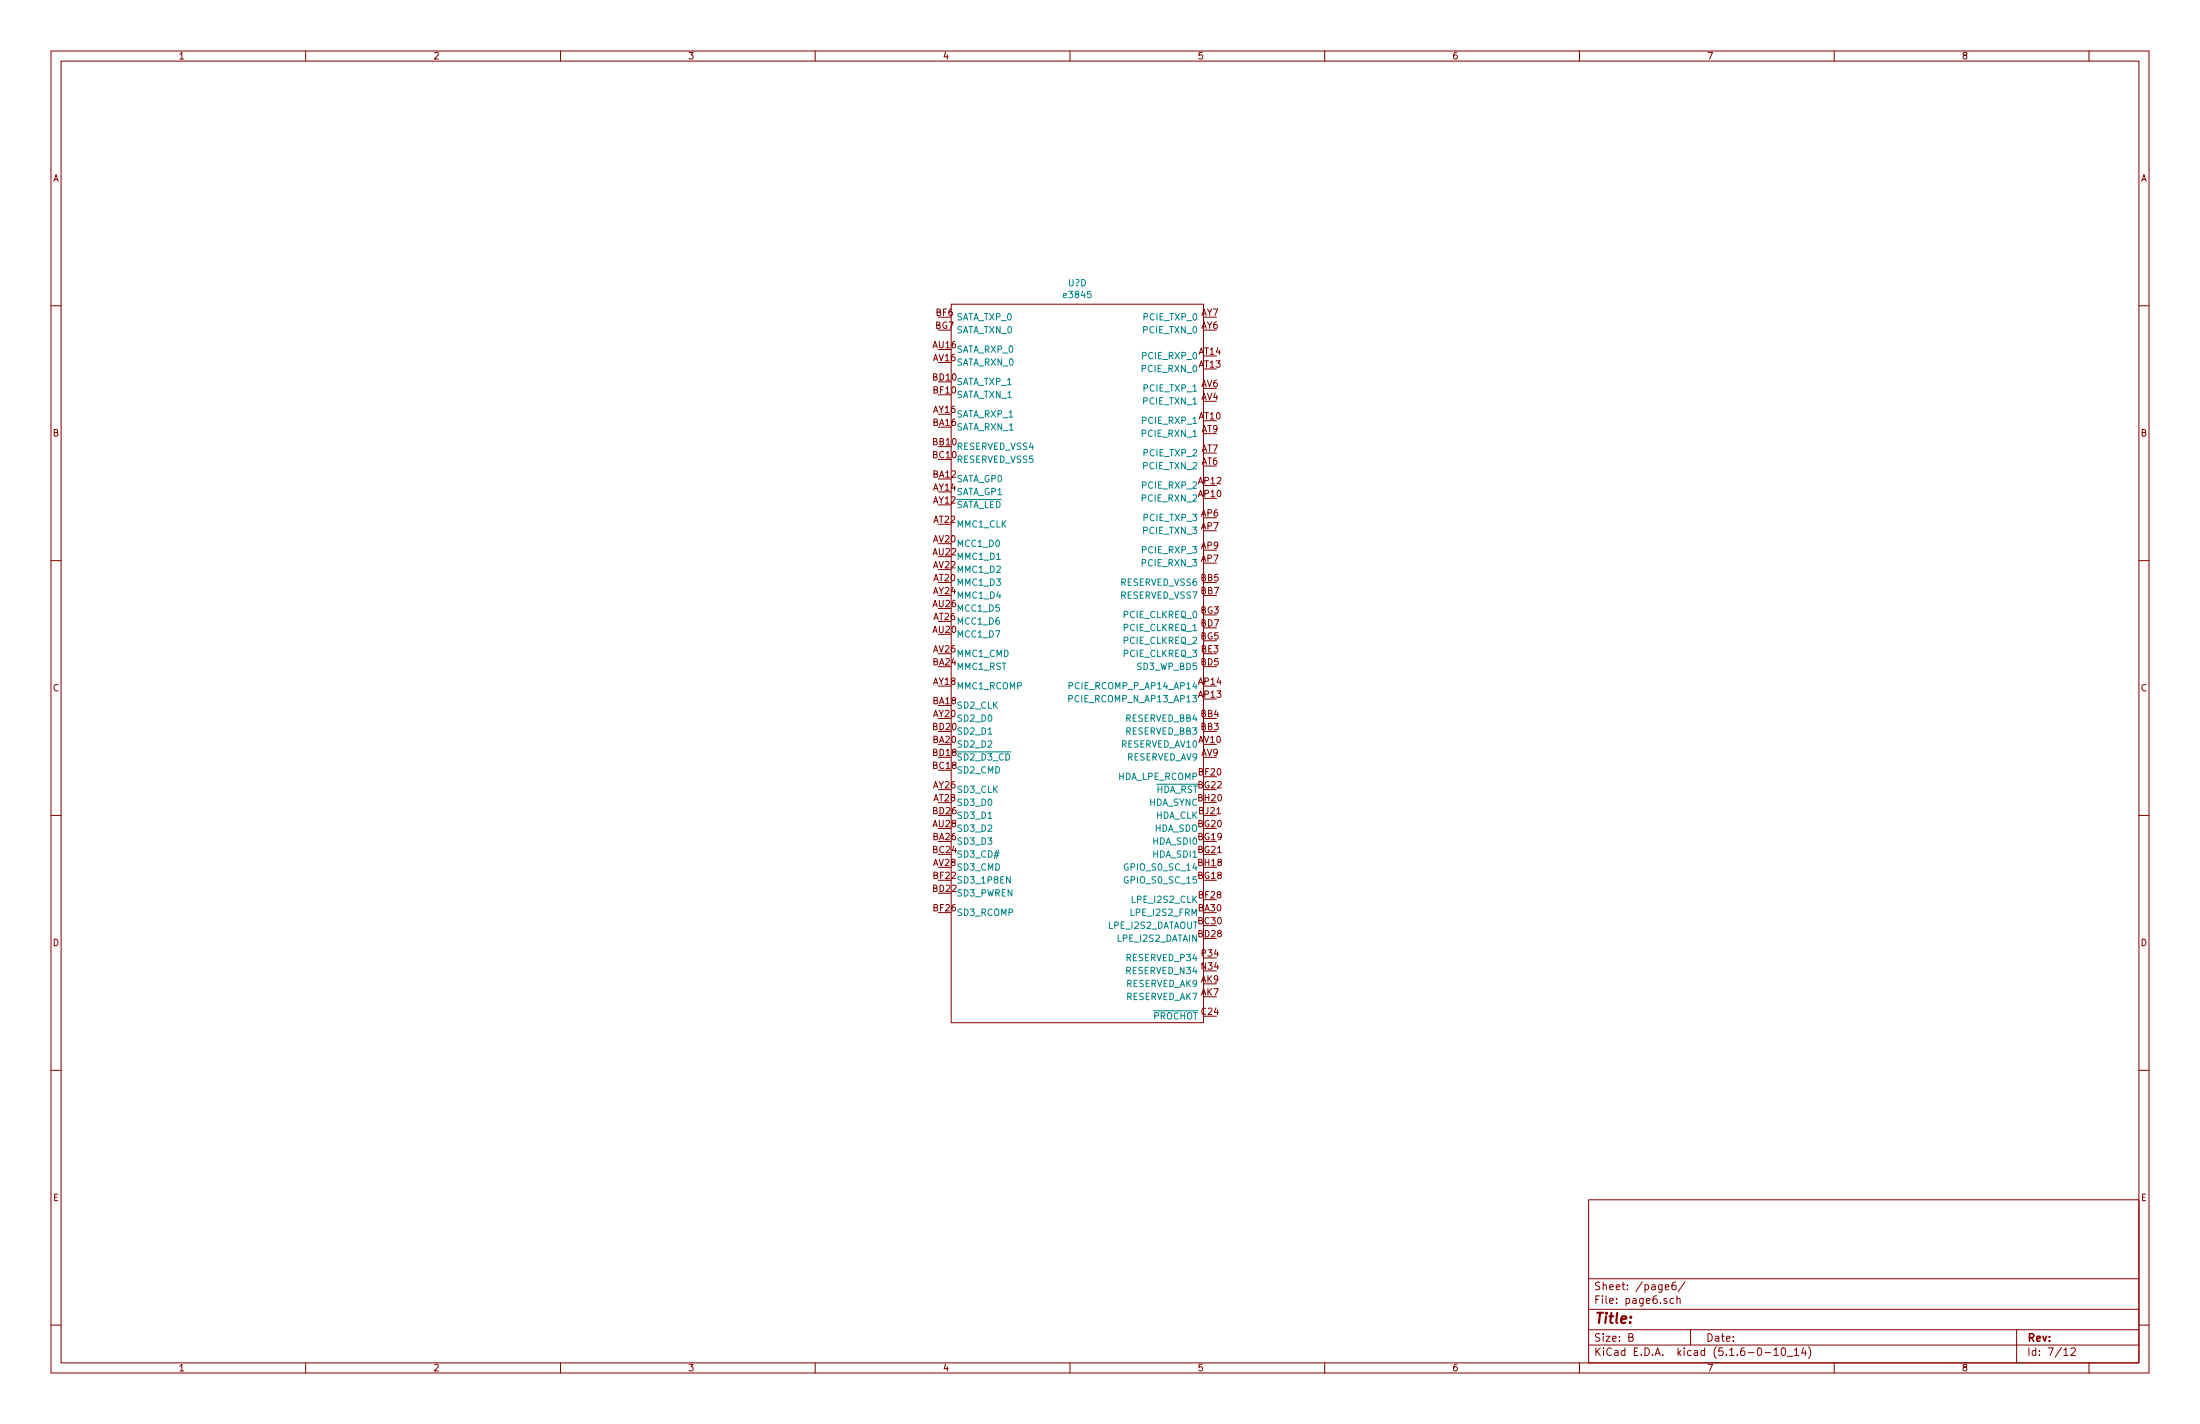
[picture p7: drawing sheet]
<svg xmlns="http://www.w3.org/2000/svg" width="432mm" height="279mm" viewBox="0 0 432 279" stroke-linecap="round" stroke-linejoin="round" font-family="sans-serif">
<g fill="none" stroke="#840000" stroke-width=".2">
<path d="M10 10h411.8v259.4h-411.8zM12 12h407.8v255.4h-407.8zM60 10v2M110 10v2M160 10v2M210 10v2M260 10v2M310 10v2M360 10v2M410 10v2M10 60h2M186.7 59.7h49.5v141h-49.5z"/>
<path d="M419.8 60h2M10 110h2M419.8 110h2M10 160h2M419.8 160h2M10 210h2M419.8 210h2M311.8 235.4h108v32h-108zM10 260h2M311.8 256.9h108M311.8 250.9h108M326.8 252.6l.8-.2-.1-.3h-.4l-.3 .2 .1 .7h.6"/>
<path d="M328.5 254.8h-.4l-.3 .2 .1 .7h.6M328.9 251.6h-.5a1.16 1.16 0 0 0-.1 1.4l.4 .1 .2-.2 .1-.5-.3-.3-.4 .1-.2 .2M329.1 254.9l.3-.1h.3l.1 1M329.1 254.3v1.5M330.7 251.5l-1.3 1.9M419.8 260h2M60 267.4v2M110 267.4v2M160 267.4v2M210 267.4v2M260 267.4v2M310 267.4v2"/>
<path d="M311.8 263.9h108M311.8 260.9h108M319.7 262.4l.7-.1 .1-.2-.1-.4h-.7v1.5h.6l.2-.2 .1-.3-.4-.3M331.8 260.9v3M346.4 265.4h1.1M348.2 264.9l.4-.4v1.5M348.2 266h.8M349.8 264.6l.2-.1a.85 .85 0 0 1 .1 1.5 .79 .79 0 0 1-.3-1.4zM350.7 266.1h1.2M352.2 264.9l.4-.4v1.5M352.2 266h.8M354 264.4l-.4 1.1h.9"/>
<path d="M354.3 265v1M355 264.3a1.71 1.71 0 0 1 0 2.2M360 267.4v2M395.8 260.9v6.5M405.1 264.9l.4-.4v1.5M405.1 266h.8M406.5 264.6l.6-.1 .2 .4-.9 1.1h.9M410 267.4v2"/>
</g>
<path d="M209.8 137.1h.6v-.5l-.6-.2v1.3M209.8 134.6l.6-.1 .2-.2-.1-.3-.7-.1v1.3M193.9 144.1h.8M193.9 160.6h.8M198.3 172v1.3l-.7-1.3v1.3M221.4 172.1a.59 .59 0 0 0-.8 .6 .59 .59 0 0 0 .8 .5v-.5h-.2M221.4 169.5a.59 .59 0 0 0-.8 .6 .59 .59 0 0 0 .8 .6v-.5h-.2" fill="none" stroke="#008484" stroke-width=".2"/>
<text font-size="2.8" fill="#840000" x="312.8" y="259.7">Title:</text>
<g font-size="2.1" fill="#840000">
<text x="312.8" y="255.8">File: page6.sch</text>
<text x="312.8" y="253.1">Sheet: /page6/</text>
<text x="312.8" y="263.2">Size: B</text>
<text x="334.8" y="263.2">Date:</text>
<text x="397.8" y="263.2">Rev:</text>
<text x="312.8" y="266">KiCad E.D.A. kicad (5.1.6-0-10_14)</text>
<text x="397.8" y="266">Id: 7/12</text>
</g>
<g font-size="1.8" fill="#840000">
<text x="35" y="11.6">1</text>
<text x="85" y="11.6">2</text>
<text x="135" y="11.6">3</text>
<text x="185" y="11.6">4</text>
<text x="235" y="11.6">5</text>
<text x="285" y="11.6">6</text>
<text x="335" y="11.6">7</text>
<text x="385" y="11.6">8</text>
<text x="10.4" y="35.6">A</text>
<text x="420.2" y="35.6">A</text>
<text x="183.6" y="64.5">BG7</text>
<text x="183.7" y="62">BF6</text>
<text x="235.8" y="64.5">AY6</text>
<text x="235.8" y="62">AY7</text>
<text x="183.2" y="68.3">AU16</text>
<text x="183.2" y="70.9">AV16</text>
<text x="235.3" y="69.6">AT14</text>
<text x="183.2" y="74.7">BD10</text>
<text x="183.3" y="77.2">BF10</text>
<text x="235.3" y="72.1">AT13</text>
<text x="235.8" y="75.9">AV6</text>
<text x="183.2" y="83.6">BA16</text>
<text x="183.2" y="81">AY16</text>
<text x="235.3" y="82.3">AT10</text>
<text x="235.8" y="78.5">AV4</text>
<text x="10.4" y="85.6">B</text>
<text x="183.2" y="87.4">BB10</text>
<text x="183.2" y="89.9">BC10</text>
<text x="235.8" y="88.6">AT7</text>
<text x="235.8" y="84.8">AT9</text>
<text x="420.2" y="85.6">B</text>
<text x="183.2" y="93.7">BA12</text>
<text x="235.3" y="95">AP12</text>
<text x="235.8" y="91.2">AT6</text>
<text x="183.2" y="98.8">AY12</text>
<text x="183.2" y="96.3">AY14</text>
<text x="235.3" y="97.5">AP10</text>
<text x="235.8" y="101.3">AP6</text>
<text x="183.2" y="106.4">AV20</text>
<text x="183.3" y="102.6">AT22</text>
<text x="235.8" y="103.9">AP7</text>
<text x="235.8" y="107.7">AP9</text>
<text x="183.2" y="109">AU22</text>
<text x="183.2" y="111.5">AV22</text>
<text x="235.8" y="110.2">AP7</text>
<text x="183.2" y="119.1">AU26</text>
<text x="183.2" y="116.6">AY24</text>
<text x="183.3" y="114">AT20</text>
<text x="235.7" y="114">BB5</text>
<text x="235.7" y="116.6">BB7</text>
<text x="183.2" y="124.2">AU20</text>
<text x="183.3" y="121.7">AT26</text>
<text x="235.7" y="120.4">BG3</text>
<text x="235.7" y="125.5">BG5</text>
<text x="235.7" y="122.9">BD7</text>
<text x="183.2" y="130.6">BA24</text>
<text x="183.2" y="128">AV26</text>
<text x="235.7" y="130.6">BD5</text>
<text x="235.8" y="128">BE3</text>
<text x="10.4" y="135.6">C</text>
<text x="183.2" y="134.4">AY18</text>
<text x="235.3" y="136.9">AP13</text>
<text x="235.3" y="134.4">AP14</text>
<text x="420.2" y="135.6">C</text>
<text x="183.2" y="138.2">BA18</text>
<text x="183.2" y="143.3">BD20</text>
<text x="183.2" y="140.7">AY20</text>
<text x="235.7" y="143.3">BB3</text>
<text x="235.7" y="140.7">BB4</text>
<text x="183.2" y="145.8">BA20</text>
<text x="183.2" y="148.3">BD18</text>
<text x="235.3" y="145.8">AV10</text>
<text x="235.8" y="148.3">AV9</text>
<text x="183.2" y="150.9">BC18</text>
<text x="183.2" y="154.7">AY26</text>
<text x="235.2" y="154.7">BG22</text>
<text x="235.3" y="152.1">BF20</text>
<text x="183.2" y="159.8">BD26</text>
<text x="183.3" y="157.2">AT28</text>
<text x="235.2" y="157.2">BH20</text>
<text x="235.4" y="159.8">BJ21</text>
<text x="183.2" y="162.3">AU28</text>
<text x="183.2" y="164.8">BA26</text>
<text x="183.2" y="167.4">BC24</text>
<text x="235.2" y="164.8">BG19</text>
<text x="235.2" y="162.3">BG20</text>
<text x="235.2" y="167.4">BG21</text>
<text x="183.2" y="169.9">AV28</text>
<text x="183.3" y="172.5">BF22</text>
<text x="235.2" y="172.5">BG18</text>
<text x="235.2" y="169.9">BH18</text>
<text x="183.2" y="175">BD22</text>
<text x="183.3" y="178.8">BF26</text>
<text x="235.2" y="178.8">BA30</text>
<text x="235.3" y="176.3">BF28</text>
<text x="10.4" y="185.6">D</text>
<text x="235.2" y="181.4">BC30</text>
<text x="235.2" y="183.9">BD28</text>
<text x="420.2" y="185.6">D</text>
<text x="235.9" y="190.2">N34</text>
<text x="235.9" y="187.7">P34</text>
<text x="235.7" y="195.3">AK7</text>
<text x="235.7" y="192.8">AK9</text>
<text x="235.9" y="199.1">C24</text>
<text x="10.4" y="235.6">E</text>
<text x="420.2" y="235.6">E</text>
<text x="35" y="269">1</text>
<text x="85" y="269">2</text>
<text x="135" y="269">3</text>
<text x="185" y="269">4</text>
<text x="235" y="269">5</text>
<text x="285" y="269">6</text>
<text x="335" y="269">7</text>
<text x="385" y="269">8</text>
</g>
<g font-size="1.8" fill="#008484">
<text x="209" y="58.5">e3845</text>
<text x="209.7" y="56.2">U?D</text>
<text x="187.7" y="62.9">SATA_TXP_0</text>
<text x="187.7" y="65.4">SATA_TXN_0</text>
<text x="224.6" y="65.4">PCIE_TXN_0</text>
<text x="224.7" y="62.9">PCIE_TXP_0</text>
<text x="187.7" y="69.2">SATA_RXP_0</text>
<text x="187.7" y="71.8">SATA_RXN_0</text>
<text x="224.5" y="70.5">PCIE_RXP_0</text>
<text x="187.7" y="75.6">SATA_TXP_1</text>
<text x="224.4" y="73">PCIE_RXN_0</text>
<text x="224.7" y="76.8">PCIE_TXP_1</text>
<text x="187.7" y="81.9">SATA_RXP_1</text>
<text x="187.7" y="78.1">SATA_TXN_1</text>
<text x="224.5" y="83.2">PCIE_RXP_1</text>
<text x="224.6" y="79.4">PCIE_TXN_1</text>
<text x="187.7" y="84.5">SATA_RXN_1</text>
<text x="187.7" y="88.3">RESERVED_VSS4</text>
<text x="224.4" y="85.7">PCIE_RXN_1</text>
<text x="224.7" y="89.5">PCIE_TXP_2</text>
<text x="187.7" y="94.6">SATA_GP0</text>
<text x="187.7" y="90.8">RESERVED_VSS5</text>
<text x="224.5" y="95.9">PCIE_RXP_2</text>
<text x="224.6" y="92.1">PCIE_TXN_2</text>
<text x="187.7" y="99.7">SATA_LED</text>
<text x="187.7" y="97.2">SATA_GP1</text>
<text x="224.4" y="98.4">PCIE_RXN_2</text>
<text x="187.7" y="103.5">MMC1_CLK</text>
<text x="187.7" y="107.3">MCC1_D0</text>
<text x="224.6" y="104.8">PCIE_TXN_3</text>
<text x="224.7" y="102.2">PCIE_TXP_3</text>
<text x="187.7" y="109.9">MMC1_D1</text>
<text x="187.7" y="112.4">MMC1_D2</text>
<text x="224.4" y="111.1">PCIE_RXN_3</text>
<text x="224.5" y="108.6">PCIE_RXP_3</text>
<text x="187.7" y="114.9">MMC1_D3</text>
<text x="187.7" y="117.5">MMC1_D4</text>
<text x="220" y="114.9">RESERVED_VSS6</text>
<text x="220" y="117.5">RESERVED_VSS7</text>
<text x="187.7" y="122.6">MCC1_D6</text>
<text x="187.7" y="125.1">MCC1_D7</text>
<text x="187.7" y="120">MCC1_D5</text>
<text x="220.6" y="123.8">PCIE_CLKREQ_1</text>
<text x="220.6" y="121.3">PCIE_CLKREQ_0</text>
<text x="187.7" y="128.9">MMC1_CMD</text>
<text x="187.7" y="131.4">MMC1_RST</text>
<text x="220.6" y="128.9">PCIE_CLKREQ_3</text>
<text x="220.6" y="126.4">PCIE_CLKREQ_2</text>
<text x="223.4" y="131.4">SD3_WP_BD5</text>
<text x="187.7" y="135.3">MMC1_RCOMP</text>
<text x="210.4" y="137.8">PCIE_RCOMP_N_AP13_AP13</text>
<text x="210.5" y="135.3">PCIE_RCOMP_P_AP14_AP14</text>
<text x="187.7" y="141.6">SD2_D0</text>
<text x="187.7" y="139.1">SD2_CLK</text>
<text x="221" y="141.6">RESERVED_BB4</text>
<text x="187.7" y="146.7">SD2_D2</text>
<text x="187.7" y="149.2">SD2_D3_CD</text>
<text x="187.7" y="144.1">SD2_D1</text>
<text x="220.1" y="146.7">RESERVED_AV10</text>
<text x="221" y="144.1">RESERVED_BB3</text>
<text x="221.1" y="149.2">RESERVED_AV9</text>
<text x="187.7" y="155.6">SD3_CLK</text>
<text x="187.7" y="151.8">SD2_CMD</text>
<text x="219.4" y="153">HDA_LPE_RCOMP</text>
<text x="226.8" y="155.6">HDA_RST</text>
<text x="187.7" y="158.1">SD3_D0</text>
<text x="187.7" y="160.7">SD3_D1</text>
<text x="225.5" y="158.1">HDA_SYNC</text>
<text x="226.7" y="160.7">HDA_CLK</text>
<text x="187.7" y="163.2">SD3_D2</text>
<text x="187.7" y="165.7">SD3_D3</text>
<text x="226.5" y="165.7">HDA_SDI0</text>
<text x="226.6" y="163.2">HDA_SDO</text>
<text x="187.7" y="170.8">SD3_CMD</text>
<text x="187.7" y="168.3">SD3_CD#</text>
<text x="187.7" y="173.4">SD3_1P8EN</text>
<text x="221.2" y="173.4">GPIO_S0_SC_15</text>
<text x="221.2" y="170.8">GPIO_S0_SC_14</text>
<text x="226.5" y="168.3">HDA_SDI1</text>
<text x="187.7" y="175.9">SD3_PWREN</text>
<text x="187.7" y="179.7">SD3_RCOMP</text>
<text x="222.3" y="179.7">LPE_I2S2_FRM</text>
<text x="222.5" y="177.2">LPE_I2S2_CLK</text>
<text x="217.5" y="182.2">LPE_I2S2_DATAOUT</text>
<text x="219.5" y="184.8">LPE_I2S2_DATAIN</text>
<text x="221.2" y="191.1">RESERVED_N34</text>
<text x="221.3" y="188.6">RESERVED_P34</text>
<text x="221" y="196.2">RESERVED_AK7</text>
<text x="221" y="193.7">RESERVED_AK9</text>
<text x="226.4" y="200">PROCHOT</text>
</g>
</svg>
